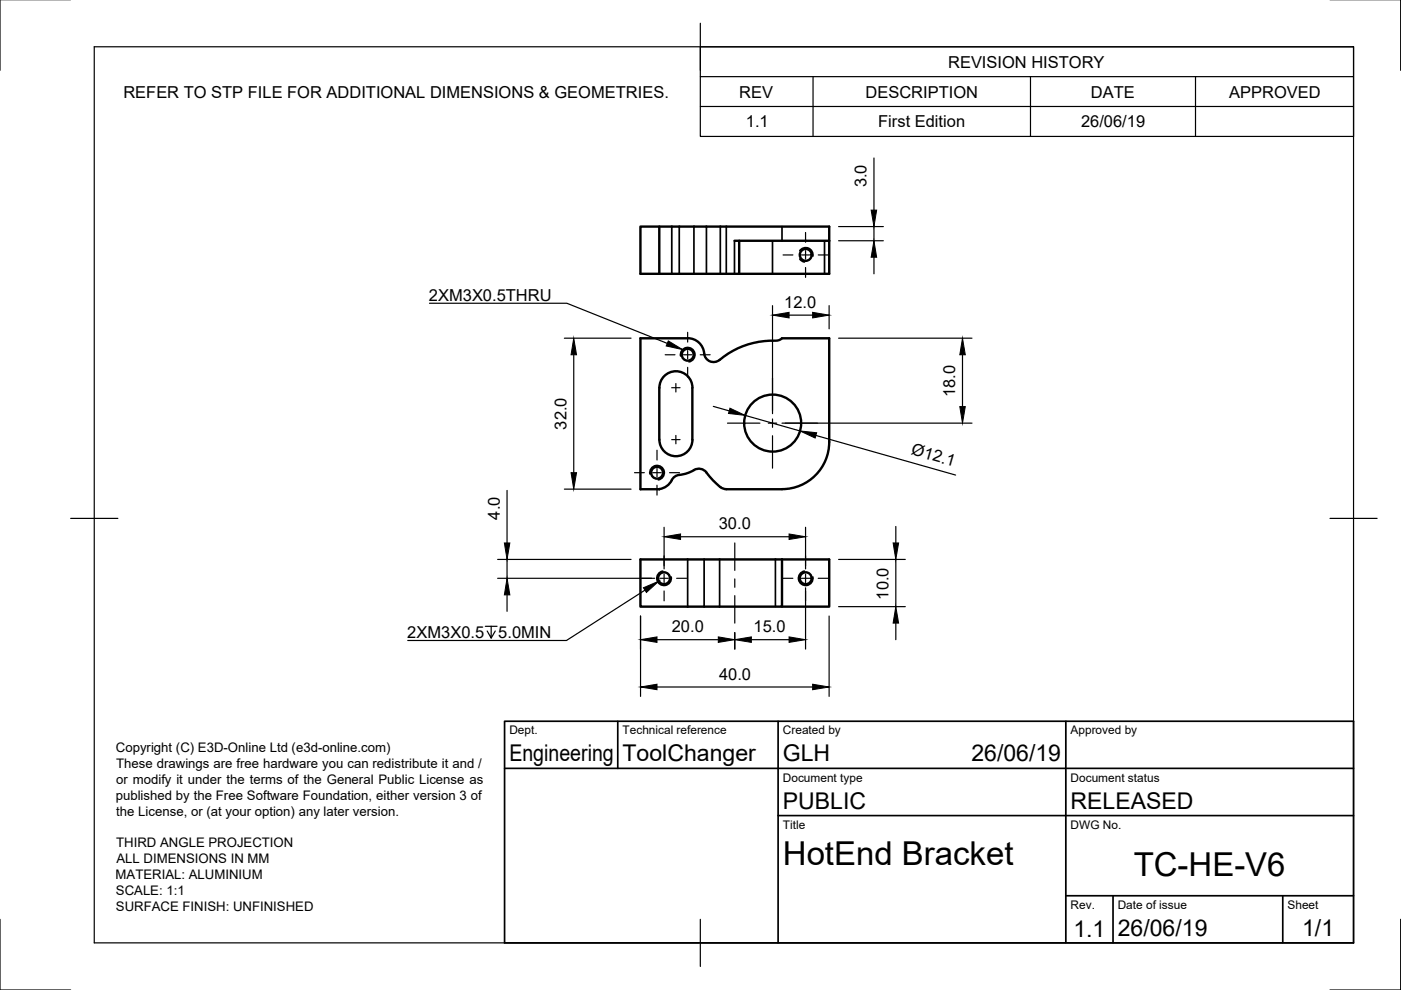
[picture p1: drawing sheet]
<svg xmlns="http://www.w3.org/2000/svg" width="297mm" height="210mm" viewBox="0 0 297 210" stroke-linecap="round" stroke-linejoin="round" font-family="sans-serif">
<!-- layer: Visible Narrow -->
<g fill="none" stroke="#000" stroke-width=".36">
<path d="M142.4 48v10.1M144 48v10.1M147.1 48v10.1M149.8 48v10.1M152.7 48v10.1M154 48v10.1M155.7 51v7.1M163.8 51v7.1M165.8 48v3M169.6 54.9l.4 .4 .6 .3M169.6 53.2a1.53 1.53 0 0 1 1.8-.6 1.53 1.53 0 0 1 .9 1.7M174.8 51v7.1"/>
<path d="M144.3 75.5a1.53 1.53 0 0 1 1.2-1.8 1.53 1.53 0 0 1 1.8 1.2 1.53 1.53 0 0 1-1.2 1.8M137.8 100.5a1.53 1.53 0 0 1 1.2-1.8 1.53 1.53 0 0 1 1.8 1.3 1.53 1.53 0 0 1-1.2 1.7M149.3 118.6v10M152.6 118.6v10M164.4 118.6v10M170.6 121.1a1.53 1.53 0 0 0-1.3 1.8 1.53 1.53 0 0 0 1.8 1.2 1.53 1.53 0 0 0 1.2-1.8"/>
</g>
<!-- layer: Visible -->
<g fill="none" stroke="#000" stroke-width=".51">
<path d="M135.8 48h4v10.1h-4zM139.8 48h36v10.1h-36M155.7 51h20.1M156.7 51v7.1M149.3 74.9a2 2 0 0 0 3.3 1.4M149.3 74.9a3.5 3.5 0 0 0-3.5-3.2h-10v32h4M152.6 76.3a17.7 17.7 0 0 1 12.2-4.1l1-.5h10v22a10 10 0 0 1-10 10h-11.8l-1.3-.4M139.8 82.2v11M139.8 93.2a3.5 3.5 0 0 0 3.5 3.5 3.5 3.5 0 0 0 3.5-3.5M139.8 82.2a3.5 3.5 0 0 1 3.5-3.5 3.5 3.5 0 0 1 3.5 3.5M146.8 82.2v11M145.8 118.6h20"/>
<path d="M152.7 103.3l-2.3-2.3a2.42 2.42 0 0 0-2.8-1.5 12 12 0 0 1-4.3 1.4l-.9 .9a3.4 3.4 0 0 1-2.6 1.9M165.8 118.6v10h-20M165.8 118.6h10v10h-10"/>
<circle cx="170.8" cy="54" r="1.26"/>
<circle cx="145.8" cy="75.2" r="1.26"/>
<circle cx="163.8" cy="89.7" r="6"/>
<circle cx="139.3" cy="100.2" r="1.26"/>
<circle cx="170.8" cy="122.6" r="1.26"/>
</g>
<!-- layer: Border -->
<path d="M0 -.1v15M297 -.1v15M20 9.9h267v190h-267zM148.5 4.9v10M15 109.9h10M282 109.9h10M0 194.9v15h15M148.5 194.9v10M297 194.9v15h-15" fill="none" stroke="#000" stroke-width=".25"/>
<!-- layer: TitleBlock -->
<path d="M107 152.9h180v47h-180zM131 152.9v10M165 152.9v47M226 152.9v47M107 162.9h180M165 172.9h122M226 189.9h61M236 189.9v10M272 189.9v10" fill="none" stroke="#000" stroke-width=".36"/>
<!-- layer: BOM -->
<path d="M148.5 9.9h138.5v19h-138.5zM148.5 16.2h138.5M172.4 16.2v12.7M218.5 16.2v12.7M253.5 16.2v12.7M148.5 22.6h138.5" fill="none" stroke="#000" stroke-width=".25"/>
<!-- layer: Dimensions -->
<g fill="none" stroke="#000" stroke-width=".25">
<path d="M185.3 33.5v11M177.8 51h9.5M177.8 48h9.5M185.3 48v3M185.3 54.5v3.6M119.7 71.7h14.1M121.6 75.2v25M163.8 64.8v22.9M167.3 66.8h5M175.8 64.8v4.9M177.8 71.7h28.3M204.1 75.2v11"/>
<path d="M151.2 86.2l3.4 .9M158 88.1l11.6 3.3M165.8 89.7h40.3M173 92.3l29.6 8.4M107.5 104v11.1M119.7 103.7h14.1M140.8 111.8v8.8M144.3 113.8h23M170.8 111.8v8.8M177.8 118.6h14.1M189.9 111.6v3.5M189.9 118.6v10"/>
<path d="M105.5 122.6h33.3M135.8 130.6v17.1M139.3 135.6h13M155.8 134.1v3.5M159.3 135.6h8M170.8 124.6v13M175.8 130.6v17.1M177.8 128.6h14.1M189.9 132.1v3.5M139.3 145.7h33"/>
</g>
<g fill="#000" stroke="#000" stroke-width=".21">
<path d="M185.3 51l.6 3.5h-1.2zM184.7 44.5h1.2l-.6 3.5zM121.6 71.7l.6 3.5h-1.1zM163.8 66.8l3.5-.6v1.2zM172.3 66.2l3.5 .6-3.5 .6zM204.1 71.7l.6 3.5h-1.2zM154.8 86.5l3.2 1.6-3.5-.4zM169.6 91.4l3.5 .4-.3 1.1zM203.5 86.2h1.2l-.6 3.5zM106.9 115.1h1.2l-.6 3.5zM121.1 100.2h1.1l-.6 3.5zM140.8 113.8l3.5-.6v1.2z"/>
<path d="M167.3 113.2l3.5 .6-3.5 .6zM189.4 115.1h1.1l-.6 3.5zM152.3 135l3.5 .6-3.5 .6zM155.8 135.6l3.5-.6v1.2zM167.3 135l3.5 .6-3.5 .6zM189.9 128.6l.6 3.5h-1.1zM135.8 145.7l3.5-.6v1.1zM172.3 145.1l3.5 .6-3.5 .5z"/>
</g>
<!-- layer: Center Lines -->
<g fill="none" stroke="#000" stroke-width=".25">
<path d="M166 54.1h2.1M169.9 54.1h1.8M170.8 49.3v2.1M170.8 53.1v1.8M170.8 56.7v2.1M173.5 54.1h2.1M141 75.2h2.1M144.9 75.2h1.8M145.8 70.5v2M145.8 74.3v1.8M145.8 77.9v2.1M148.5 75.2h2.1"/>
<path d="M139.3 95.5v2M139.3 99.3v1.8M142.4 82.2h1.8M142.4 93.2h1.8M143.3 81.3v1.8M143.3 92.3v1.8M154.2 89.7h6.9M162.9 89.7h1.8M163.8 80.2v6.8M163.8 88.8v1.8M163.8 92.4v6.9M166.5 89.7h6.8"/>
<path d="M134.5 100.2h2.1M138.4 100.2h1.8M139.3 102.9v2.1M142 100.2h2.1M155.8 115.1v5.8M170.8 117.8v2.1M155.8 122.7v1.8M155.8 126.3v5.8M166 122.6h2.1M169.9 122.6h1.8M170.8 121.7v1.8M170.8 125.3v2.1"/>
<path d="M173.5 122.6h2.1"/>
</g>
<!-- layer: Annotations -->
<path d="M91.1 64.3h29.1l21.3 8.5M136.7 125.1l-16.6 10.7h-33.7" fill="none" stroke="#000" stroke-width=".25"/>
<path d="M141.7 72.3l3 1.8-3.5-.7z" fill="#000" stroke="#000" stroke-width=".21"/>
<text font-size="18.1" x="85.4" y="136.9">x5.0MIN</text>
<g font-size="7">
<text x="166" y="183.4">HotEnd Bracket</text>
<text x="240.4" y="185.8">TC-HE-V6</text>
</g>
<g font-size="4.9">
<text x="108" y="161.4">Engineering</text>
<text x="132" y="161.4">ToolChanger</text>
<text x="166" y="161.4">GLH</text>
<text x="206" y="161.4">26/06/19</text>
<text x="166" y="171.4">PUBLIC</text>
<text x="227" y="171.4">RELEASED</text>
<text x="227.6" y="198.6">1.1</text>
<text x="237" y="198.4">26/06/19</text>
<text x="276.1" y="198.6">1/1</text>
</g>
<g font-size="3.5">
<text x="201" y="14.3">REVISION HISTORY</text>
<text x="26.2" y="20.7">REFER TO STP FILE FOR ADDITIONAL DIMENSIONS &amp; GEOMETRIES.</text>
<text x="156.7" y="20.7">REV</text>
<text x="183.5" y="20.7">DESCRIPTION</text>
<text x="231.3" y="20.7">DATE</text>
<text x="260.6" y="20.7">APPROVED</text>
<text x="158.1" y="27">1.1</text>
<text x="186.2" y="27">First Edition</text>
<text x="229.2" y="27">26/06/19</text>
<text x="183.7" y="39.7" transform="rotate(-90 183.7 39.7)">3.0</text>
<text x="91" y="63.8">2XM3X0.5THRU</text>
<text x="166.3" y="65.3">12.0</text>
<text x="202.5" y="84.2" transform="rotate(-90 202.5 84.2)">18.0</text>
<text x="120.1" y="91.1" transform="rotate(-90 120.1 91.1)">32.0</text>
<text x="193.1" y="96.3" transform="rotate(16 193.1 96.3)">Ø12.1</text>
<text x="106" y="110.2" transform="rotate(-90 106 110.2)">4.0</text>
<text x="152.4" y="112.3">30.0</text>
<text x="188.4" y="127.1" transform="rotate(-90 188.4 127.1)">10.0</text>
<text x="86.4" y="135.3">2XM3X0.5</text>
<text x="105.6" y="135.3">5.0MIN</text>
<text x="142.4" y="134.1">20.0</text>
<text x="159.8" y="134.1">15.0</text>
<text x="152.5" y="144.1">40.0</text>
</g>
<g font-size="2.8">
<text x="24.6" y="159.4">Copyright (C) E3D-Online Ltd (e3d-online.com)</text>
<text x="24.6" y="166.2">or modify it under the terms of the General Public License as</text>
<text x="24.6" y="162.8">These drawings are free hardware you can redistribute it and /</text>
<text x="24.5" y="169.6">published by the Free Software Foundation, either version 3 of</text>
<text x="24.7" y="172.9">the License, or (at your option) any later version.</text>
<text x="24.6" y="179.6">THIRD ANGLE PROJECTION</text>
<text x="24.7" y="183">ALL DIMENSIONS IN MM</text>
<text x="24.5" y="186.3">MATERIAL: ALUMINIUM</text>
<text x="24.6" y="189.7">SCALE: 1:1</text>
<text x="24.6" y="193.1">SURFACE FINISH: UNFINISHED</text>
</g>
<g font-size="2.5">
<text x="108" y="155.7">Dept.</text>
<text x="132" y="155.7">Technical reference</text>
<text x="166" y="155.7">Created by</text>
<text x="227" y="155.7">Approved by</text>
<text x="166" y="165.7">Document type</text>
<text x="227" y="165.7">Document status</text>
<text x="166" y="175.7">Title</text>
<text x="227" y="175.7">DWG No.</text>
<text x="227" y="192.7">Rev.</text>
<text x="237" y="192.7">Date of issue</text>
<text x="273" y="192.7">Sheet</text>
</g>
</svg>
